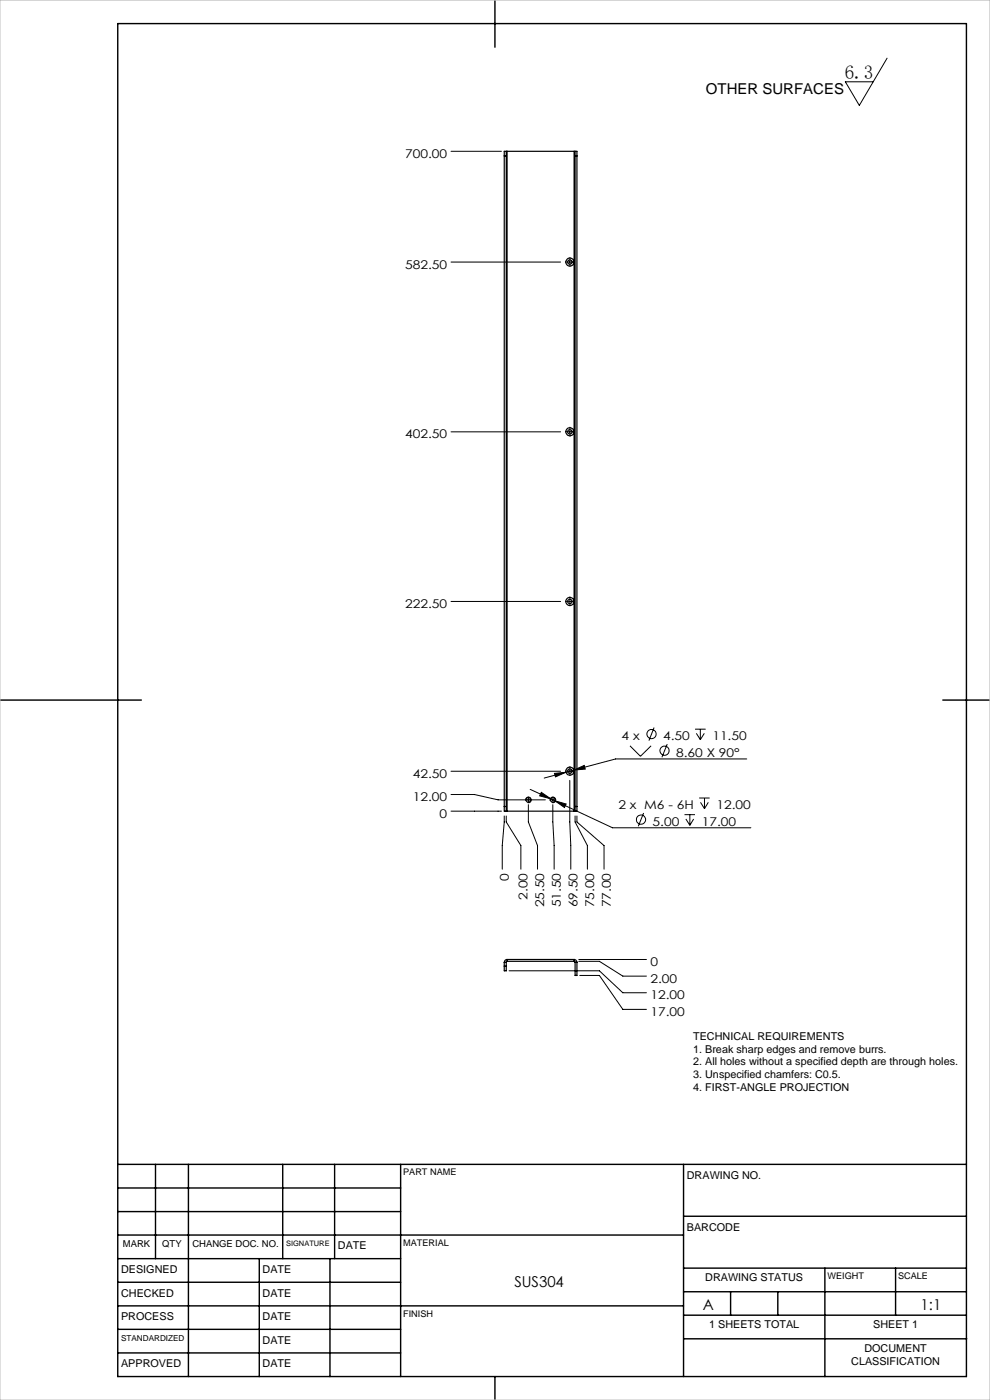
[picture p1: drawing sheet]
<svg xmlns="http://www.w3.org/2000/svg" width="210mm" height="297mm" viewBox="0 0 210 297" stroke-linecap="round" stroke-linejoin="round" font-family="sans-serif">
<g fill="none" stroke="#000" stroke-width=".21">
<path d="M188.2 12.3l-5.9 10.1-3-5h5.9M95.7 32.1h10.7M95.7 55.6h23.2M120.8 55.6h.2M120.9 55.5v.2M95.7 91.6h23.2M120.8 91.6h.2M120.9 91.5v.2M95.7 127.6h23.2M120.8 127.6h.2M120.9 127.5v.2M133.6 158.2l2.3 2.2 2.2-2.2"/>
<path d="M138.7 154.3l-1 2.8M141.5 157.9l-1.1 2.8M147.4 154.7h2.3M147.7 155.6l.9 1.3M148.6 154.7v2.2M149.4 155.6l-.8 1.3M95.7 168.6h4.9l5.1 1.1h10M95.7 163.6h23.2M95.7 172.1h10.7M107 173.1l-.5 6.3v5M107.4 173.1v1.3l3.1 5v5M111.5 169.9a.6 .6 0 0 1 .5-.8 .6 .6 0 0 1 .7 .7 .6 .6 0 0 1-.8 .5"/>
<path d="M112.1 170.7v3.7l1.9 5v5M112.1 169.6v.2M112.5 167.5l4.3 2M114.8 168.1l2 1.4-2.3-.7zM116.7 169.9a.6 .6 0 0 1 .5-.8 .6 .6 0 0 1 .7 .7 .6 .6 0 0 1-.8 .5M116.8 169.5l.9 .4M117.2 169.7h.2M117.3 170.7l.2 13.7M117.3 169.6v.2M117.6 164.1l2.5-.3-2.3 1zM117.7 169.9l2.4 .7-.4 .7zM117.7 169.9l12.2 5.7h29.4"/>
<path d="M120.1 163.8l-4.7 1.3M120.8 163.6h.2M120.9 165.6l.2 18.8M120.9 163.5v.2M121.7 163.4l2.2-1 .2 .8zM121.7 163.4l-1.6 .4M122 173.1v1.3l2.6 5v5M122.4 173.1v1.3l5.7 5v5M136.5 172.5l-1.1 2.8M145.2 172.8h2.2M145.5 173.7l.8 1.4M146.3 172.8v2.3"/>
<path d="M147.1 173.7l-.8 1.4M148.3 169.3h2.2M148.6 170.2l.8 1.4M149.4 169.3v2.3M150.2 170.2l-.8 1.4M158.4 161h-27.8l-8.9 2.4M108 205.9h19.1l5 4.7h5M122.8 203.5h14.3M122.8 203.9h4.3l5 3.2h5M123 206.9h4.1l5 7.2h5"/>
<circle cx="138.2" cy="155.7" r=".98"/>
<circle cx="141" cy="159.3" r=".97"/>
<circle cx="136" cy="173.9" r=".98"/>
</g>
<g fill="none" stroke="#000" stroke-width=".21" stroke-dasharray="15.2 1.3 1.3 1.3">
<path d="M120.7 55.6h-.8M120.9 55.4v-.8M120.9 55.8v.7M121.1 55.6h.8M120.7 91.6h-.8M120.9 91.4v-.8M120.9 91.8v.7M121.1 91.6h.8M120.7 127.6h-.8M120.9 127.4v-.8M120.9 127.8v.7M121.1 127.6h.8"/>
<path d="M111.9 169.7h-.4M112.1 169.5v-.4M112.1 169.9v.4M112.3 169.7h.4M117.1 169.7h-.4M117.3 169.5v-.4M117.3 169.9v.4M117.5 169.7h.4M120.7 163.6h-.8M120.9 163.4v-.8M120.9 163.8v.7M121.1 163.6h.8"/>
</g>
<g fill="none" stroke="#000" stroke-width=".3">
<path d="M25 5h180v287h-180zM105 0v10M0 148.5h30M200 148.5h10M25 247h180M25 257h60M25 252h60M33 247v20M40 247v45M60 247v20M71 247v20M85 247v45"/>
<path d="M145 247v45M145 258h60M25 277h120M25 272h60M25 267h60M25 262h120M55 267v25M70 267v25M145 279h60M145 269h60M145 274h60M155 274v5"/>
<path d="M165 274v5M175 269v23M190 269v10M25 287h60M25 282h60M105 292v5M145.1 284h60"/>
</g>
<path d="M0 0h210v297h-210z" fill="none" stroke="#c0c0c0" stroke-width=".21"/>
<path d="M114.8 168.1l-.3 .7 2.3 .7zM117.7 169.9l2 1.4 .4-.7zM117.6 164.1l.2 .7 2.3-1zM121.7 163.4l2.4-.2-.2-.8z" fill="#000"/>
<g fill="none" stroke="#000" stroke-width=".25">
<path d="M107 33.1h.4M107.4 32.1h.2M107.4 32.1h-.4v140h.4M107.4 32.1v140M107.6 32.1h14.2M107.6 32.1v140M121.8 32.1h.2M121.8 32.1v140M122 33.1h.4M122 32.1v140M122 32.1h.4v140h-.4M107 171.1h.4"/>
<path d="M107.4 172.1h.2M107.6 172.1h14.2M121.8 172.1h.2M122 171.1h.4M107 204.1v1.8h.4v-1.8M107 204.1h.4M107 205h.4M107.6 203.9l-.2 .2M107.6 203.5a.6 .6 0 0 0-.6 .6M107.6 203.5v.4M107.6 203.5h14.2M107.6 203.9h14.2"/>
<path d="M121.8 203.5a.6 .6 0 0 1 .6 .6M121.8 203.9l.2 .2M121.8 203.5v.4M122 204.1v2.8h.4v-2.8M122 204.1h.4M122 205.9h.4"/>
<circle cx="120.9" cy="55.6" r=".86"/>
<circle cx="120.9" cy="55.6" r=".47"/>
<circle cx="120.9" cy="91.6" r=".87"/>
<circle cx="120.9" cy="91.6" r=".47"/>
<circle cx="120.9" cy="127.6" r=".86"/>
<circle cx="120.9" cy="127.6" r=".47"/>
<circle cx="112.1" cy="169.7" r=".5"/>
<circle cx="117.3" cy="169.7" r=".51"/>
<circle cx="120.9" cy="163.6" r=".87"/>
<circle cx="120.9" cy="163.6" r=".48"/>
</g>
<text font-size="4.1" x="179.2" y="16.8">6.3</text>
<g font-size="3.2">
<text x="149.8" y="20">OTHER SURFACES</text>
<text x="109.1" y="273">SUS304</text>
<text x="149.1" y="277.9">A</text>
<text x="195.3" y="278">1:1</text>
</g>
<g font-size="2.6">
<text x="85.9" y="33.5">700.00</text>
<text x="85.9" y="57">582.50</text>
<text x="85.9" y="93">402.50</text>
<text x="85.9" y="129">222.50</text>
<text x="131.9" y="157.1">4 x</text>
<text x="140.6" y="157.1">4.50</text>
<text x="143.4" y="160.6">8.60 X 90°</text>
<text x="151.1" y="157.1">11.50</text>
<text x="87.6" y="165">42.50</text>
<text x="87.6" y="169.9">12.00</text>
<text x="93.2" y="173.5">0</text>
<text x="131.2" y="171.7">2 x M6 - 6H</text>
<text x="152" y="171.7">12.00</text>
<text x="138.4" y="175.2">5.00</text>
<text x="148.9" y="175.2">17.00</text>
<text x="108" y="186.8" transform="rotate(-90 108 186.8)">0</text>
<text x="111.9" y="190.9" transform="rotate(-90 111.9 190.9)">2.00</text>
<text x="115.4" y="192.5" transform="rotate(-90 115.4 192.5)">25.50</text>
<text x="119" y="192.5" transform="rotate(-90 119 192.5)">51.50</text>
<text x="122.5" y="192.5" transform="rotate(-90 122.5 192.5)">69.50</text>
<text x="126" y="192.5" transform="rotate(-90 126 192.5)">75.00</text>
<text x="129.5" y="192.5" transform="rotate(-90 129.5 192.5)">77.00</text>
<text x="138" y="204.9">0</text>
<text x="138" y="208.4">2.00</text>
<text x="138" y="212">12.00</text>
<text x="138" y="215.5">17.00</text>
</g>
<g font-size="2.3">
<text x="147" y="220.7">TECHNICAL REQUIREMENTS</text>
<text x="147" y="223.4">1. Break sharp edges and remove burrs.</text>
<text x="147" y="226">2. All holes without a specified depth are through holes.</text>
<text x="147" y="228.7">3. Unspecified chamfers: C0.5.</text>
<text x="147" y="231.4">4. FIRST-ANGLE PROJECTION</text>
<text x="145.7" y="250">DRAWING NO.</text>
<text x="145.7" y="261">BARCODE</text>
<text x="71.7" y="265">DATE</text>
<text x="25.7" y="270">DESIGNED</text>
<text x="25.7" y="275.1">CHECKED</text>
<text x="55.7" y="270">DATE</text>
<text x="55.7" y="275.1">DATE</text>
<text x="149.6" y="271.8">DRAWING STATUS</text>
<text x="25.7" y="280.1">PROCESS</text>
<text x="55.7" y="280.1">DATE</text>
<text x="150.4" y="281.8">1 SHEETS TOTAL</text>
<text x="185.2" y="281.8">SHEET 1</text>
<text x="55.7" y="285">DATE</text>
<text x="183.4" y="286.8">DOCUMENT</text>
<text x="25.7" y="290">APPROVED</text>
<text x="55.7" y="290">DATE</text>
<text x="180.6" y="289.5">CLASSIFICATION</text>
</g>
<g font-size="2">
<text x="26.1" y="264.5">MARK</text>
<text x="34.4" y="264.5">QTY</text>
<text x="40.8" y="264.5">CHANGE DOC. NO.</text>
</g>
<g font-size="1.9">
<text x="85.5" y="249.3">PART NAME</text>
<text x="85.5" y="264.3">MATERIAL</text>
<text x="175.5" y="271.4">WEIGHT</text>
<text x="190.5" y="271.4">SCALE</text>
<text x="85.5" y="279.4">FINISH</text>
</g>
<text font-size="1.7" x="25.7" y="284.4">STANDARDIZED</text>
<text font-size="1.6" x="60.7" y="264.3">SIGNATURE</text>
</svg>
